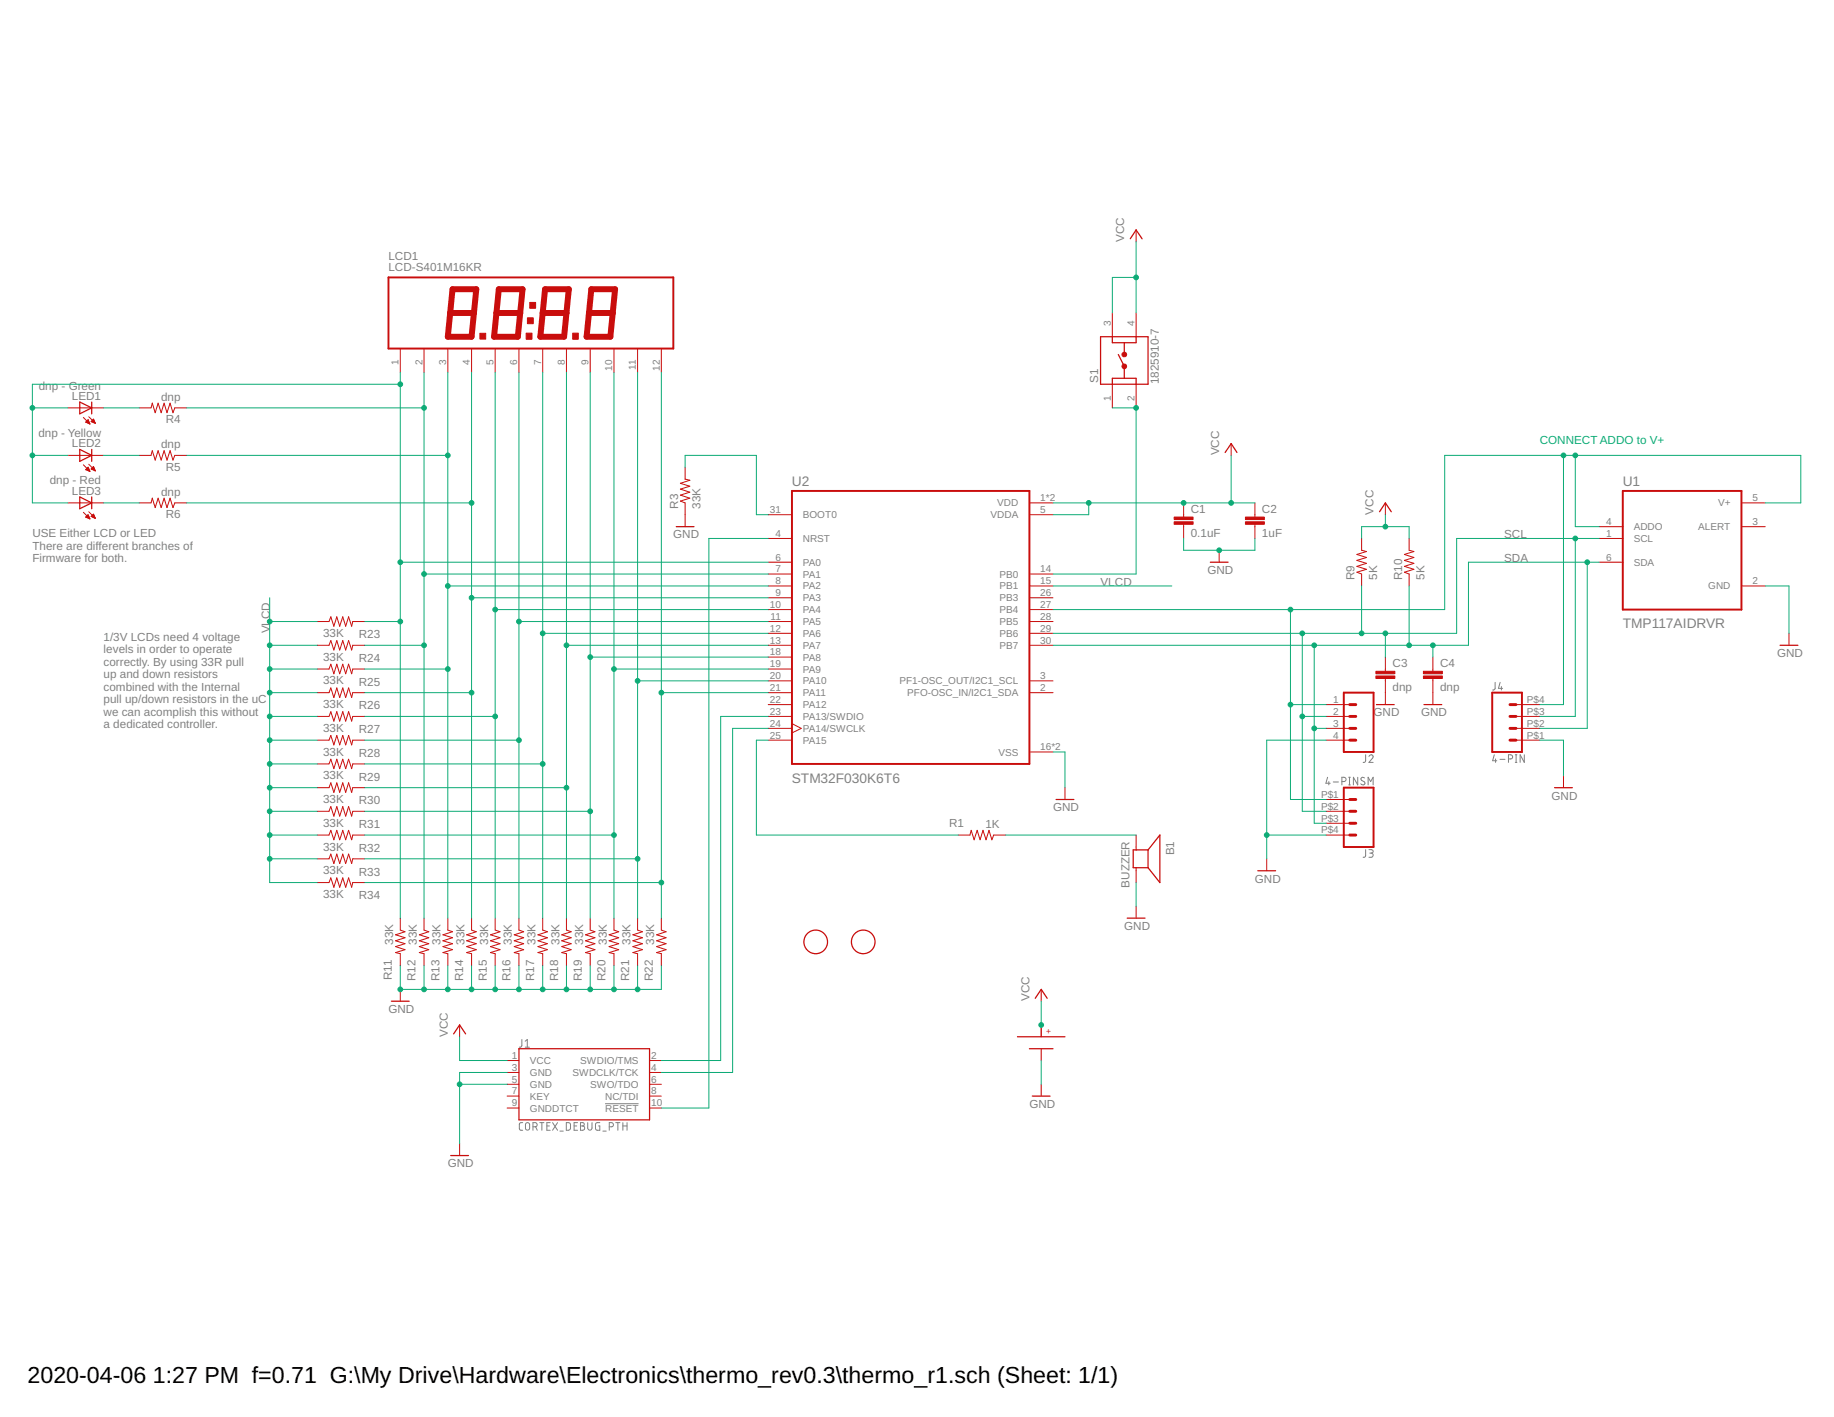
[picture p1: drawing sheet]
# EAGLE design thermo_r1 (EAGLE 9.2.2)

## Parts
B1  BUZZER  [PLKCS1212E]
BT1  BAT-HLD-001  [BAT-HLD-001]
C1  0.1uF  CAPACITORC0603  [R0603]
C2  1uF  CAPACITORC0603  [R0603]
C3  dnp  CAPACITORC0603  [R0603]
C4  dnp  CAPACITORC0603  [R0603]
J1  CORTEX_DEBUG_PTH  [2X5-PTH-1.27MM]
J2  CONN_041.27MM  [1X04_1.27MM]
J3  4-PINSM  [4PIN_1MM]
J4  4-PIN  [2X2PIN_1MM]
LCD1  LCD-S401M16KR  [LCD-S401M16KR]
LED1  dnp - Green  LEDCHIP-LED0805  [CHIP-LED0805]
LED2  dnp - Yellow  LEDCHIP-LED0805  [CHIP-LED0805]
LED3  dnp - Red  LEDCHIP-LED0805  [CHIP-LED0805]
R1  1K  RESISTORR0603  [R0603]
R3  33K  RESISTORR0603  [R0603]
R4  dnp  RESISTORR0603  [R0603]
R5  dnp  RESISTORR0603  [R0603]
R6  dnp  RESISTORR0603  [R0603]
R9  5K  RESISTORR0603  [R0603]
R10  5K  RESISTORR0603  [R0603]
R11  33K  RESISTORR0603  [R0603]
R12  33K  RESISTORR0603  [R0603]
R13  33K  RESISTORR0603  [R0603]
R14  33K  RESISTORR0603  [R0603]
R15  33K  RESISTORR0603  [R0603]
R16  33K  RESISTORR0603  [R0603]
R17  33K  RESISTORR0603  [R0603]
R18  33K  RESISTORR0603  [R0603]
R19  33K  RESISTORR0603  [R0603]
R20  33K  RESISTORR0603  [R0603]
R21  33K  RESISTORR0603  [R0603]
R22  33K  RESISTORR0603  [R0603]
R23  33K  RESISTORR0603  [R0603]
R24  33K  RESISTORR0603  [R0603]
R25  33K  RESISTORR0603  [R0603]
R26  33K  RESISTORR0603  [R0603]
R27  33K  RESISTORR0603  [R0603]
R28  33K  RESISTORR0603  [R0603]
R29  33K  RESISTORR0603  [R0603]
R30  33K  RESISTORR0603  [R0603]
R31  33K  RESISTORR0603  [R0603]
R32  33K  RESISTORR0603  [R0603]
R33  33K  RESISTORR0603  [R0603]
R34  33K  RESISTORR0603  [R0603]
S1  1825910-7  [SW_1825910-7]
U1  TMP117AIDRVR  [SON65P200X200X80-7N]
U2  STM32F030K6T6  [QFP80P900X900X160-32N]
U$5  FIDUCIAL  [FIDUCIAL_1MM]
U$6  FIDUCIAL  [FIDUCIAL_1MM]

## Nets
GND: B1.P$2(-) BT1.- C1.2 C2.2 C3.2 C4.2 J1.3(GND) J1.5(GND) J2.4 J3.P$4 J4.P$1 R3.1 R11.2 R12.2 R13.2 R14.2 R15.2 R16.2 R17.2 R18.2 R19.2 R20.2 R21.2 R22.2 U1.2(GND) U2.16(VSS) U2.32(VSS)
N$1: J1.4(SWDCLK/TCK) U2.24(PA14/SWCLK)
N$2: LCD1.2 R4.1 R12.1 R24.2 U2.7(PA1)
N$3: LCD1.3 R5.1 R13.1 R25.2 U2.8(PA2)
N$4: LCD1.4 R6.1 R14.1 R26.2 U2.9(PA3)
N$5: LCD1.5 R15.1 R27.2 U2.10(PA4)
N$6: LCD1.6 R16.1 R28.2 U2.11(PA5)
N$7: LCD1.7 R17.1 R29.2 U2.12(PA6)
N$8: LCD1.8 R18.1 R30.2 U2.13(PA7)
N$9: LCD1.9 R19.1 R31.2 U2.18(PA8)
N$10: LCD1.10 R20.1 R32.2 U2.19(PA9)
N$11: LCD1.11 R21.1 R33.2 U2.20(PA10)
N$12: LCD1.12 R22.1 R34.2 U2.21(PA11)
N$13: R1.2 U2.25(PA15)
N$14: R3.2 U2.31(BOOT0)
N$15: J1.10(!RESET) U2.4(NRST)
N$16: J1.2(SWDIO/TMS) U2.23(PA13/SWDIO)
N$17: B1.P$1(+) R1.1
N$23: LED3.C R6.2
N$24: S1.1 S1.2 U2.14(PB0)
N$25: LED2.C R5.2
N$26: LED1.C R4.2
N$27: LCD1.1 LED1.A LED2.A LED3.A R11.1 R23.2 U2.6(PA0)
SCL: C3.1 J2.2 J3.P$2 J4.P$3 R9.1 U1.1(SCL) U2.29(PB6)
SDA: C4.1 J2.3 J3.P$3 J4.P$2 R10.1 U1.6(SDA) U2.30(PB7)
VCC: BT1.+@1(+) BT1.+@2(+) C1.1 C2.1 J1.1(VCC) R9.2 R10.2 S1.3 S1.4 U2.1(VDD) U2.5(VDDA) U2.17(VDD)
VLCD: R23.1 R24.1 R25.1 R26.1 R27.1 R28.1 R29.1 R30.1 R31.1 R32.1 R33.1 R34.1 U2.15(PB1)
VT: J2.1 J3.P$1 J4.P$4 U1.4(ADDO) U1.5(V+) U2.27(PB4)
Unconnected: J1.6(SWO/TDO) J1.7(KEY) J1.8(NC/TDI) J1.9(GNDDTCT) U1.3(ALERT) U2.2(PFO-OSC_IN/I2C1_SDA) U2.3(PF1-OSC_OUT/I2C1_SCL) U2.22(PA12) U2.26(PB3) U2.28(PB5)

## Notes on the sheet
- CONNECT ADDO to V+
- USE Either LCD or LED
  There are different branches of 
  Firmware for both.
- 1/3V LCDs need 4 voltage
  levels in order to operate
  correctly. By using 33R pull 
  up and down resistors 
  combined with the Internal
  pull up/down resistors in the uC
  we can acomplish this without
  a dedicated controller.

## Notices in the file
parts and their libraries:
SparkFun-Connectors: Licensing: Creative Commons ShareAlike 4.0 International - https://creativecommons.org/licenses/by-sa/4.0
